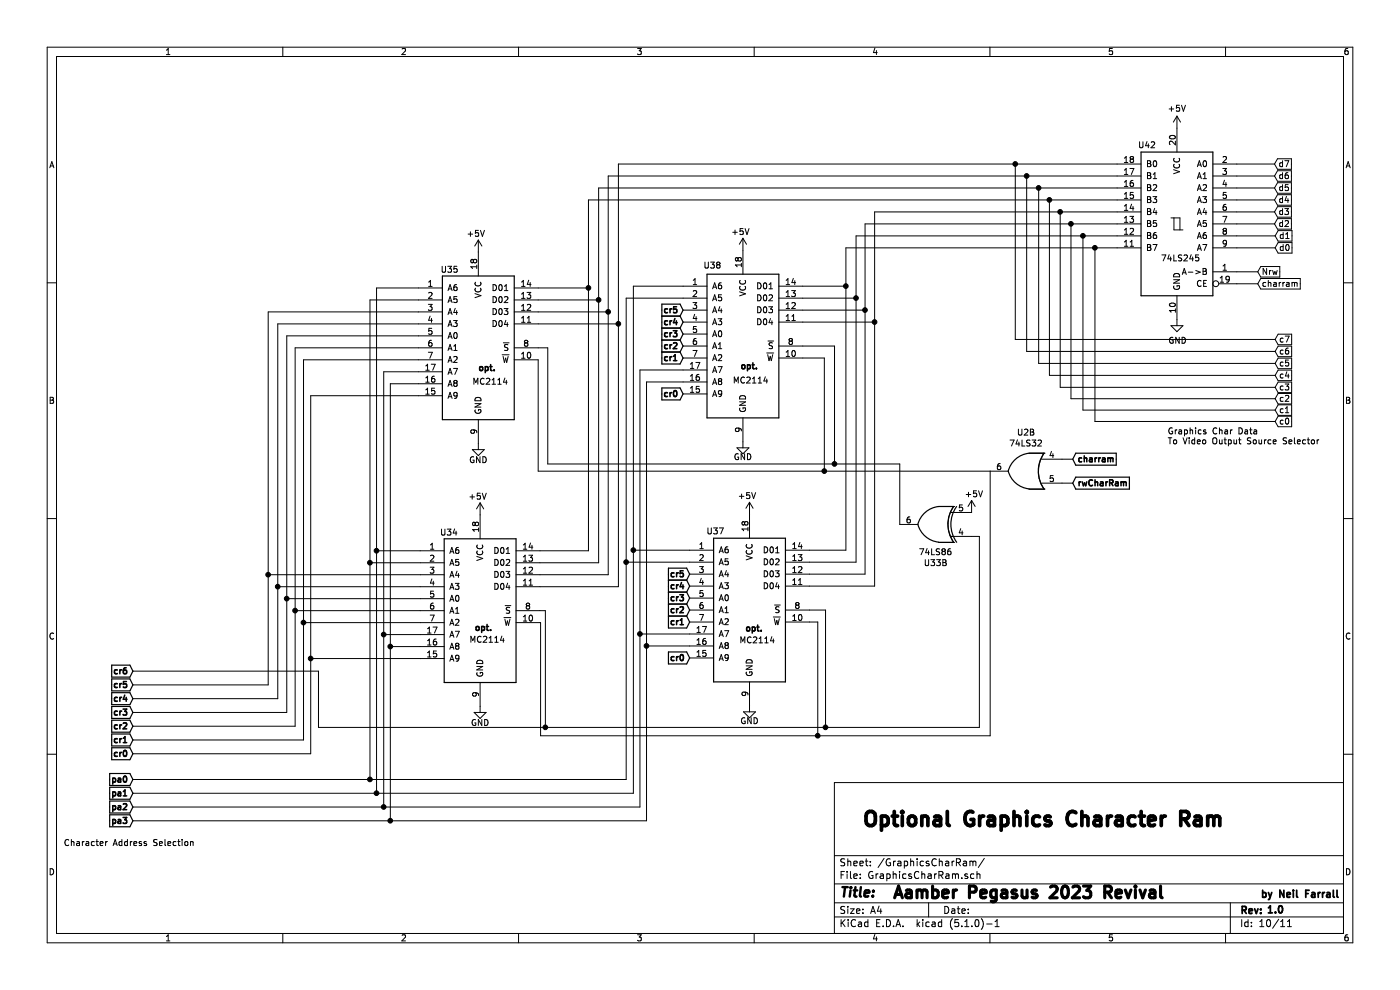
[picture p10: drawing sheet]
EESchema Schematic File Version 4
LIBS:Pegasus2023-cache
EELAYER 29 0
EELAYER END
$Descr A4 11693 8268
encoding utf-8
Sheet 10 11
Title ""
Date ""
Rev ""
Comp ""
Comment1 ""
Comment2 ""
Comment3 ""
Comment4 ""
$EndDescr
$Comp
L PegasusLIB:MC2114RAM U?
U 1 1
P 6260 5095
AR Path="/63FEEDED/640D8E8F" Ref="U?"  Part="1" 
AR Path="/64051A7E/640D8E8F" Ref="U37"  Part="1" 
F 0 "U37" H 5975 5755 50  0000 C CNN
F 1 "MC2114" H 6325 4845 50  0000 C CNN
F 2 "Package_DIP:DIP-18_W7.62mm_Socket_LongPads" H 6260 5995 50  0001 C CNN
F 3 "" H 6260 5995 50  0001 C CNN
	1    6260 5095
	1    0    0    -1  
$EndComp
$Comp
L PegasusLIB:MC2114RAM U?
U 1 1
P 3995 2905
AR Path="/63FEEDED/640D8E95" Ref="U?"  Part="1" 
AR Path="/64051A7E/640D8E95" Ref="U35"  Part="1" 
F 0 "U35" H 3755 3560 50  0000 C CNN
F 1 "MC2114" H 4095 2625 50  0000 C CNN
F 2 "Package_DIP:DIP-18_W7.62mm_Socket_LongPads" H 3995 3805 50  0001 C CNN
F 3 "" H 3995 3805 50  0001 C CNN
	1    3995 2905
	1    0    0    -1  
$EndComp
$Comp
L PegasusLIB:MC2114RAM U?
U 1 1
P 6205 2890
AR Path="/63FEEDED/640D8E9B" Ref="U?"  Part="1" 
AR Path="/64051A7E/640D8E9B" Ref="U38"  Part="1" 
F 0 "U38" H 5950 3565 50  0000 C CNN
F 1 "MC2114" H 6270 2605 50  0000 C CNN
F 2 "Package_DIP:DIP-18_W7.62mm_Socket_LongPads" H 6205 3790 50  0001 C CNN
F 3 "" H 6205 3790 50  0001 C CNN
	1    6205 2890
	1    0    0    -1  
$EndComp
$Comp
L 74xx:74LS32 U?
U 2 1
P 8570 3935
AR Path="/63FEED56/640D8EA1" Ref="U?"  Part="3" 
AR Path="/63FEEDED/640D8EA1" Ref="U?"  Part="3" 
AR Path="/64051A7E/640D8EA1" Ref="U2"  Part="2" 
F 0 "U2" H 8570 4260 50  0000 C CNN
F 1 "74LS32" H 8570 4169 50  0000 C CNN
F 2 "Package_DIP:DIP-14_W7.62mm_Socket_LongPads" H 8570 3935 50  0001 C CNN
F 3 "http://www.ti.com/lit/gpn/sn74LS32" H 8570 3935 50  0001 C CNN
	2    8570 3935
	-1   0    0    -1  
$EndComp
$Comp
L power:GND #PWR?
U 1 1
P 4010 5900
AR Path="/63FEEDED/640D8EA7" Ref="#PWR?"  Part="1" 
AR Path="/64051A7E/640D8EA7" Ref="#PWR0115"  Part="1" 
F 0 "#PWR0115" H 4010 5650 50  0001 C CNN
F 1 "GND" H 4010 5765 50  0000 C CNN
F 2 "" H 4010 5900 50  0001 C CNN
F 3 "" H 4010 5900 50  0001 C CNN
	1    4010 5900
	1    0    0    -1  
$EndComp
$Comp
L power:GND #PWR?
U 1 1
P 6260 5895
AR Path="/63FEEDED/640D8EAD" Ref="#PWR?"  Part="1" 
AR Path="/64051A7E/640D8EAD" Ref="#PWR0119"  Part="1" 
F 0 "#PWR0119" H 6260 5645 50  0001 C CNN
F 1 "GND" H 6260 5770 50  0000 C CNN
F 2 "" H 6260 5895 50  0001 C CNN
F 3 "" H 6260 5895 50  0001 C CNN
	1    6260 5895
	1    0    0    -1  
$EndComp
$Comp
L power:GND #PWR?
U 1 1
P 3995 3705
AR Path="/63FEEDED/640D8EB3" Ref="#PWR?"  Part="1" 
AR Path="/64051A7E/640D8EB3" Ref="#PWR0113"  Part="1" 
F 0 "#PWR0113" H 3995 3455 50  0001 C CNN
F 1 "GND" H 3995 3570 50  0000 C CNN
F 2 "" H 3995 3705 50  0001 C CNN
F 3 "" H 3995 3705 50  0001 C CNN
	1    3995 3705
	1    0    0    -1  
$EndComp
$Comp
L power:GND #PWR?
U 1 1
P 6205 3690
AR Path="/63FEEDED/640D8EB9" Ref="#PWR?"  Part="1" 
AR Path="/64051A7E/640D8EB9" Ref="#PWR0117"  Part="1" 
F 0 "#PWR0117" H 6205 3440 50  0001 C CNN
F 1 "GND" H 6205 3565 50  0000 C CNN
F 2 "" H 6205 3690 50  0001 C CNN
F 3 "" H 6205 3690 50  0001 C CNN
	1    6205 3690
	1    0    0    -1  
$EndComp
$Comp
L power:+5V #PWR?
U 1 1
P 4010 4300
AR Path="/63FEEDED/640D8EBF" Ref="#PWR?"  Part="1" 
AR Path="/64051A7E/640D8EBF" Ref="#PWR0114"  Part="1" 
F 0 "#PWR0114" H 4010 4150 50  0001 C CNN
F 1 "+5V" H 3990 4455 50  0000 C CNN
F 2 "" H 4010 4300 50  0001 C CNN
F 3 "" H 4010 4300 50  0001 C CNN
	1    4010 4300
	1    0    0    -1  
$EndComp
$Comp
L power:+5V #PWR?
U 1 1
P 6260 4295
AR Path="/63FEEDED/640D8EC5" Ref="#PWR?"  Part="1" 
AR Path="/64051A7E/640D8EC5" Ref="#PWR0118"  Part="1" 
F 0 "#PWR0118" H 6260 4145 50  0001 C CNN
F 1 "+5V" H 6240 4450 50  0000 C CNN
F 2 "" H 6260 4295 50  0001 C CNN
F 3 "" H 6260 4295 50  0001 C CNN
	1    6260 4295
	1    0    0    -1  
$EndComp
$Comp
L power:+5V #PWR?
U 1 1
P 3995 2105
AR Path="/63FEEDED/640D8ECB" Ref="#PWR?"  Part="1" 
AR Path="/64051A7E/640D8ECB" Ref="#PWR0112"  Part="1" 
F 0 "#PWR0112" H 3995 1955 50  0001 C CNN
F 1 "+5V" H 3975 2260 50  0000 C CNN
F 2 "" H 3995 2105 50  0001 C CNN
F 3 "" H 3995 2105 50  0001 C CNN
	1    3995 2105
	1    0    0    -1  
$EndComp
$Comp
L power:+5V #PWR?
U 1 1
P 6205 2090
AR Path="/63FEEDED/640D8ED1" Ref="#PWR?"  Part="1" 
AR Path="/64051A7E/640D8ED1" Ref="#PWR0116"  Part="1" 
F 0 "#PWR0116" H 6205 1940 50  0001 C CNN
F 1 "+5V" H 6185 2245 50  0000 C CNN
F 2 "" H 6205 2090 50  0001 C CNN
F 3 "" H 6205 2090 50  0001 C CNN
	1    6205 2090
	1    0    0    -1  
$EndComp
$Comp
L 74xx:74LS86 U?
U 2 1
P 7815 4380
AR Path="/63FEEDED/640D8EDD" Ref="U?"  Part="2" 
AR Path="/64051A7E/640D8EDD" Ref="U33"  Part="2" 
F 0 "U33" H 7815 4705 50  0000 C CNN
F 1 "74LS86" H 7815 4614 50  0000 C CNN
F 2 "Package_DIP:DIP-14_W7.62mm_Socket_LongPads" H 7815 4380 50  0001 C CNN
F 3 "74xx/74ls86.pdf" H 7815 4380 50  0001 C CNN
	2    7815 4380
	-1   0    0    1   
$EndComp
$Comp
L power:+5V #PWR?
U 1 1
P 8115 4280
AR Path="/63FEEDED/640D8EE3" Ref="#PWR?"  Part="1" 
AR Path="/64051A7E/640D8EE3" Ref="#PWR0120"  Part="1" 
F 0 "#PWR0120" H 8115 4130 50  0001 C CNN
F 1 "+5V" H 8095 4435 50  0000 C CNN
F 2 "" H 8115 4280 50  0001 C CNN
F 3 "" H 8115 4280 50  0001 C CNN
	1    8115 4280
	-1   0    0    -1  
$EndComp
Text GLabel 8960 3835 2    50   Input ~ 10
charram
Wire Wire Line
	4510 5200 4515 5200
Wire Wire Line
	4515 5200 4515 6145
Wire Wire Line
	6830 5195 6830 6145
Wire Wire Line
	6895 5095 6895 6075
Wire Wire Line
	6760 5095 6895 5095
Wire Wire Line
	6830 5195 6760 5195
Wire Wire Line
	4575 2905 4575 3875
Wire Wire Line
	4575 2905 4495 2905
Wire Wire Line
	4495 3005 4495 3935
Wire Wire Line
	6705 2990 6885 2990
Wire Wire Line
	6970 2890 6970 3875
Wire Wire Line
	6705 2890 6970 2890
Text GLabel 5760 5195 0    50   Input ~ 10
cr1
Text GLabel 5760 5095 0    50   Input ~ 10
cr2
Text GLabel 5760 4995 0    50   Input ~ 10
cr3
Text GLabel 5760 4895 0    50   Input ~ 10
cr4
Text GLabel 5760 4795 0    50   Input ~ 10
cr5
Text GLabel 5760 5495 0    50   Input ~ 10
cr0
Text GLabel 5705 3290 0    50   Input ~ 10
cr0
Text GLabel 5705 2990 0    50   Input ~ 10
cr1
Text GLabel 5705 2890 0    50   Input ~ 10
cr2
Text GLabel 5705 2790 0    50   Input ~ 10
cr3
Text GLabel 5705 2690 0    50   Input ~ 10
cr4
Text GLabel 5705 2590 0    50   Input ~ 10
cr5
Text Notes 3960 5280 0    50   ~ 10
opt.
Text Notes 6220 5285 0    50   ~ 10
opt.
Text Notes 3990 3110 0    50   ~ 10
opt.
Text Notes 6180 3095 0    50   ~ 10
opt.
Text Notes 7195 6920 0    118  ~ 24
Optional Graphics Character Ram
Text GLabel 1110 5605 0    50   Input ~ 10
cr6
Wire Wire Line
	4510 5100 4555 5100
Wire Wire Line
	8870 4035 8960 4035
Text GLabel 8960 4035 2    50   Input ~ 10
rwCharRam
Text GLabel 1110 6295 0    50   Input ~ 10
cr0
Text GLabel 1110 6180 0    50   Input ~ 10
cr1
Text GLabel 1110 6065 0    50   Input ~ 10
cr2
Text GLabel 1110 5950 0    50   Input ~ 10
cr3
Text GLabel 1110 5835 0    50   Input ~ 10
cr4
Text GLabel 1110 5720 0    50   Input ~ 10
cr5
Wire Wire Line
	8870 3835 8960 3835
Wire Wire Line
	8270 3935 8270 6145
Wire Wire Line
	6830 6145 8270 6145
Wire Wire Line
	8180 6075 8180 4480
Wire Wire Line
	6895 6075 8180 6075
Wire Wire Line
	6970 3875 7515 3875
Wire Wire Line
	6885 2990 6885 3935
Wire Wire Line
	6885 3935 8270 3935
Wire Wire Line
	6705 2490 7150 2490
Wire Wire Line
	6705 2390 7065 2390
Wire Wire Line
	6705 2590 7225 2590
Wire Wire Line
	6705 2690 7305 2690
Wire Wire Line
	6760 4595 7065 4595
Wire Wire Line
	7065 4595 7065 2390
Connection ~ 7065 2390
Wire Wire Line
	6760 4695 7150 4695
Wire Wire Line
	7150 4695 7150 2490
Connection ~ 7150 2490
Wire Wire Line
	6760 4795 7225 4795
Wire Wire Line
	7225 4795 7225 2590
Connection ~ 7225 2590
Wire Wire Line
	6760 4895 7305 4895
Wire Wire Line
	7305 4895 7305 2690
Connection ~ 7305 2690
Wire Wire Line
	7515 4380 7515 3875
Wire Wire Line
	8115 4480 8180 4480
Wire Wire Line
	4555 5100 4555 6075
Connection ~ 4555 6075
Wire Wire Line
	4575 3875 6970 3875
Connection ~ 6970 3875
Wire Wire Line
	4495 3935 6885 3935
Connection ~ 6885 3935
Wire Wire Line
	4555 6075 6895 6075
Connection ~ 6895 6075
Wire Wire Line
	4515 6145 6830 6145
Connection ~ 6830 6145
Wire Wire Line
	4915 2405 4495 2405
Wire Wire Line
	5000 2505 4495 2505
Wire Wire Line
	5080 2605 4495 2605
Wire Wire Line
	5165 2705 4495 2705
Wire Wire Line
	4915 2405 4915 4600
Wire Wire Line
	4915 4600 4510 4600
Connection ~ 4915 2405
Wire Wire Line
	5000 2505 5000 4700
Wire Wire Line
	5000 4700 4510 4700
Connection ~ 5000 2505
Wire Wire Line
	5080 2605 5080 4800
Wire Wire Line
	5080 4800 4510 4800
Connection ~ 5080 2605
Wire Wire Line
	5165 2705 5165 4900
Wire Wire Line
	5165 4900 4510 4900
Connection ~ 5165 2705
Wire Wire Line
	5290 4595 5760 4595
Wire Wire Line
	5290 4595 5290 2390
Wire Wire Line
	5290 2390 5705 2390
Connection ~ 5290 4595
Wire Wire Line
	5345 5295 5760 5295
Wire Wire Line
	5345 5295 5345 3090
Wire Wire Line
	5345 3090 5705 3090
Connection ~ 5345 5295
Wire Wire Line
	5400 5395 5760 5395
Wire Wire Line
	5400 5395 5400 3190
Wire Wire Line
	5400 3190 5705 3190
Connection ~ 5400 5395
Wire Wire Line
	5760 4695 5230 4695
Wire Wire Line
	5230 4695 5230 2490
Wire Wire Line
	5230 2490 5705 2490
Connection ~ 5230 4695
Wire Wire Line
	3495 3105 3205 3105
Wire Wire Line
	3090 2505 3495 2505
Wire Wire Line
	3145 2405 3495 2405
$Comp
L PegasusLIB:MC2114RAM U?
U 1 1
P 4010 5100
AR Path="/63FEEDED/640D8E89" Ref="U?"  Part="1" 
AR Path="/64051A7E/640D8E89" Ref="U34"  Part="1" 
F 0 "U34" H 3750 5755 50  0000 C CNN
F 1 "MC2114" H 4070 4860 50  0000 C CNN
F 2 "Package_DIP:DIP-18_W7.62mm_Socket_LongPads" H 4010 6000 50  0001 C CNN
F 3 "" H 4010 6000 50  0001 C CNN
	1    4010 5100
	1    0    0    -1  
$EndComp
Wire Wire Line
	3260 3205 3260 5400
Wire Wire Line
	3510 5400 3260 5400
Connection ~ 3260 5400
Wire Wire Line
	3205 3105 3205 5300
Wire Wire Line
	3510 5300 3205 5300
Connection ~ 3205 5300
Wire Wire Line
	3145 2405 3145 4600
Wire Wire Line
	3510 4600 3145 4600
Connection ~ 3145 4600
Wire Wire Line
	3090 2505 3090 4700
Wire Wire Line
	3510 4700 3090 4700
Connection ~ 3090 4700
Wire Wire Line
	3495 3205 3260 3205
Wire Wire Line
	7065 2390 7065 2070
Wire Wire Line
	7150 2490 7150 1970
Wire Wire Line
	7225 2590 7225 1870
Wire Wire Line
	7305 2690 7305 1770
Wire Wire Line
	5400 5395 5400 6855
Wire Wire Line
	3260 5400 3260 6855
Wire Wire Line
	3205 5300 3205 6740
Wire Wire Line
	5345 5295 5345 6740
Wire Wire Line
	5290 4595 5290 6625
Wire Wire Line
	3145 4600 3145 6625
Wire Wire Line
	3090 4700 3090 6510
Wire Wire Line
	5230 4695 5230 6510
Wire Wire Line
	2595 3305 3495 3305
Wire Wire Line
	2595 3305 2595 5500
Wire Wire Line
	3510 5500 2595 5500
Connection ~ 2595 5500
Wire Wire Line
	2595 5500 2595 6295
Wire Wire Line
	2535 3005 3495 3005
Wire Wire Line
	2535 3005 2535 5200
Wire Wire Line
	3510 5200 2535 5200
Connection ~ 2535 5200
Wire Wire Line
	2535 5200 2535 6180
Wire Wire Line
	2465 5100 3510 5100
Wire Wire Line
	2465 5100 2465 2905
Wire Wire Line
	2465 2905 3495 2905
Connection ~ 2465 5100
Wire Wire Line
	2395 2805 3495 2805
Wire Wire Line
	3510 5000 2395 5000
Connection ~ 2395 5000
Wire Wire Line
	2395 5000 2395 2805
Wire Wire Line
	2320 2705 3495 2705
Wire Wire Line
	3510 4900 2320 4900
Connection ~ 2320 4900
Wire Wire Line
	2320 4900 2320 2705
Wire Wire Line
	3495 2605 2240 2605
Wire Wire Line
	2240 2605 2240 4800
Wire Wire Line
	3510 4800 2240 4800
Connection ~ 2240 4800
Wire Wire Line
	2240 4800 2240 5720
Wire Wire Line
	1110 5720 2240 5720
Wire Wire Line
	1110 5835 2320 5835
Wire Wire Line
	2320 5835 2320 4900
Wire Wire Line
	1110 5950 2395 5950
Wire Wire Line
	2395 5950 2395 5000
Wire Wire Line
	1110 6065 2465 6065
Wire Wire Line
	2465 6065 2465 5100
Wire Wire Line
	1110 6180 2535 6180
Wire Wire Line
	1110 6295 2595 6295
Wire Wire Line
	2660 6075 2660 5605
Wire Wire Line
	2660 5605 1110 5605
Wire Wire Line
	2660 6075 4555 6075
Text GLabel 1110 6510 0    50   Input ~ 10
pa0
Text GLabel 1110 6740 0    50   Input ~ 10
pa2
Text GLabel 1110 6855 0    50   Input ~ 10
pa3
Wire Wire Line
	1110 6510 3090 6510
Connection ~ 3090 6510
Wire Wire Line
	3090 6510 5230 6510
Text GLabel 1110 6625 0    50   Input ~ 10
pa1
Wire Wire Line
	1110 6625 3145 6625
Connection ~ 3145 6625
Wire Wire Line
	3145 6625 5290 6625
Wire Wire Line
	1110 6740 3205 6740
Connection ~ 3205 6740
Wire Wire Line
	3205 6740 5345 6740
Wire Wire Line
	1110 6855 3260 6855
Connection ~ 3260 6855
Wire Wire Line
	3260 6855 5400 6855
Text Notes 7450 7520 0    98   ~ 20
Aamber Pegasus 2023 Revival
Text Notes 10575 7640 0    59   ~ 12
1.0
Text Notes 10525 7510 0    59   ~ 12
by Neil Farrall
$Comp
L 74xx:74LS245 U?
U 1 1
P 9830 1870
AR Path="/63FEEE29/6409F088" Ref="U?"  Part="1" 
AR Path="/64051A7E/6409F088" Ref="U42"  Part="1" 
F 0 "U42" H 10080 2530 50  0000 C CNN
F 1 "74LS245" H 9800 1585 50  0000 C CNN
F 2 "Package_DIP:DIP-20_W7.62mm_Socket_LongPads" H 9830 1870 50  0001 C CNN
F 3 "http://www.ti.com/lit/gpn/sn74LS245" H 9830 1870 50  0001 C CNN
	1    9830 1870
	-1   0    0    -1  
$EndComp
Text GLabel 10650 2070 2    50   Input ~ 0
d0
Text GLabel 10650 1970 2    50   Input ~ 0
d1
Text GLabel 10645 1870 2    50   Input ~ 0
d2
Text GLabel 10645 1770 2    50   Input ~ 0
d3
Text GLabel 10645 1670 2    50   Input ~ 0
d4
Text GLabel 10645 1570 2    50   Input ~ 0
d5
Text GLabel 10645 1470 2    50   Input ~ 0
d6
Text GLabel 10645 1370 2    50   Input ~ 0
d7
Text GLabel 10505 2370 2    50   Input ~ 0
charram
Text GLabel 10505 2270 2    50   Input ~ 0
Nrw
Text GLabel 10650 3520 2    50   Input ~ 0
c0
Text GLabel 10650 3425 2    50   Input ~ 0
c1
Text GLabel 10650 3330 2    50   Input ~ 0
c2
Text GLabel 10650 3235 2    50   Input ~ 0
c3
Text GLabel 10650 2835 2    50   Input ~ 0
c7
Text GLabel 10650 3135 2    50   Input ~ 0
c4
Text GLabel 10650 3035 2    50   Input ~ 0
c5
Text GLabel 10650 2935 2    50   Input ~ 0
c6
Wire Wire Line
	10330 2070 10650 2070
Wire Wire Line
	10645 1370 10330 1370
Wire Wire Line
	10330 1470 10645 1470
Wire Wire Line
	10645 1570 10330 1570
Wire Wire Line
	10330 1670 10645 1670
Wire Wire Line
	10645 1770 10330 1770
Wire Wire Line
	10645 1870 10330 1870
Wire Wire Line
	10330 1970 10650 1970
Wire Wire Line
	10505 2270 10330 2270
$Comp
L power:GND #PWR?
U 1 1
P 9830 2670
AR Path="/63FEEE29/6409F0B1" Ref="#PWR?"  Part="1" 
AR Path="/64051A7E/6409F0B1" Ref="#PWR0122"  Part="1" 
F 0 "#PWR0122" H 9830 2420 50  0001 C CNN
F 1 "GND" H 9835 2497 50  0000 C CNN
F 2 "" H 9830 2670 50  0001 C CNN
F 3 "" H 9830 2670 50  0001 C CNN
	1    9830 2670
	1    0    0    -1  
$EndComp
$Comp
L power:+5V #PWR?
U 1 1
P 9830 1070
AR Path="/63FEEE29/6409F0B7" Ref="#PWR?"  Part="1" 
AR Path="/64051A7E/6409F0B7" Ref="#PWR0121"  Part="1" 
F 0 "#PWR0121" H 9830 920 50  0001 C CNN
F 1 "+5V" H 9830 1235 50  0000 C CNN
F 2 "" H 9830 1070 50  0001 C CNN
F 3 "" H 9830 1070 50  0001 C CNN
	1    9830 1070
	1    0    0    -1  
$EndComp
Wire Wire Line
	10330 2370 10505 2370
Text Notes 530  7075 0    51   ~ 0
Character Address Selection
Wire Wire Line
	9330 2070 9145 2070
Wire Wire Line
	5165 1370 5165 2705
Wire Wire Line
	9330 1470 8575 1470
Wire Wire Line
	9330 1770 8855 1770
Wire Wire Line
	5080 1470 5080 2605
Wire Wire Line
	4915 1670 8765 1670
Wire Wire Line
	4915 1670 4915 2405
Wire Wire Line
	9330 1570 8675 1570
Wire Wire Line
	5000 1570 5000 2505
Wire Wire Line
	9330 1370 8480 1370
Text Notes 9750 3720 0    51   ~ 0
Graphics Char Data \nTo Video Output Source Selector
Wire Wire Line
	9145 2070 9145 3520
Wire Wire Line
	9145 3520 10650 3520
Connection ~ 9145 2070
Wire Wire Line
	9145 2070 7065 2070
Wire Wire Line
	10650 3425 9045 3425
Wire Wire Line
	10650 3330 8945 3330
Wire Wire Line
	7225 1870 8945 1870
Wire Wire Line
	8945 3330 8945 1870
Connection ~ 8945 1870
Wire Wire Line
	8945 1870 9330 1870
Wire Wire Line
	10650 3235 8855 3235
Wire Wire Line
	8855 3235 8855 1770
Connection ~ 8855 1770
Wire Wire Line
	8855 1770 7305 1770
Wire Wire Line
	10650 3135 8765 3135
Wire Wire Line
	8765 3135 8765 1670
Connection ~ 8765 1670
Wire Wire Line
	8765 1670 9330 1670
Wire Wire Line
	10650 3035 8675 3035
Wire Wire Line
	8675 3035 8675 1570
Connection ~ 8675 1570
Wire Wire Line
	8675 1570 5000 1570
Wire Wire Line
	8575 2935 8575 1470
Connection ~ 8575 1470
Wire Wire Line
	8575 1470 5080 1470
Wire Wire Line
	10650 2835 8480 2835
Wire Wire Line
	8480 2835 8480 1370
Connection ~ 8480 1370
Wire Wire Line
	8480 1370 5165 1370
Wire Wire Line
	10650 2935 8575 2935
Wire Wire Line
	7150 1970 9045 1970
Wire Wire Line
	9045 3425 9045 1970
Connection ~ 9045 1970
Wire Wire Line
	9045 1970 9330 1970
$EndSCHEMATC
